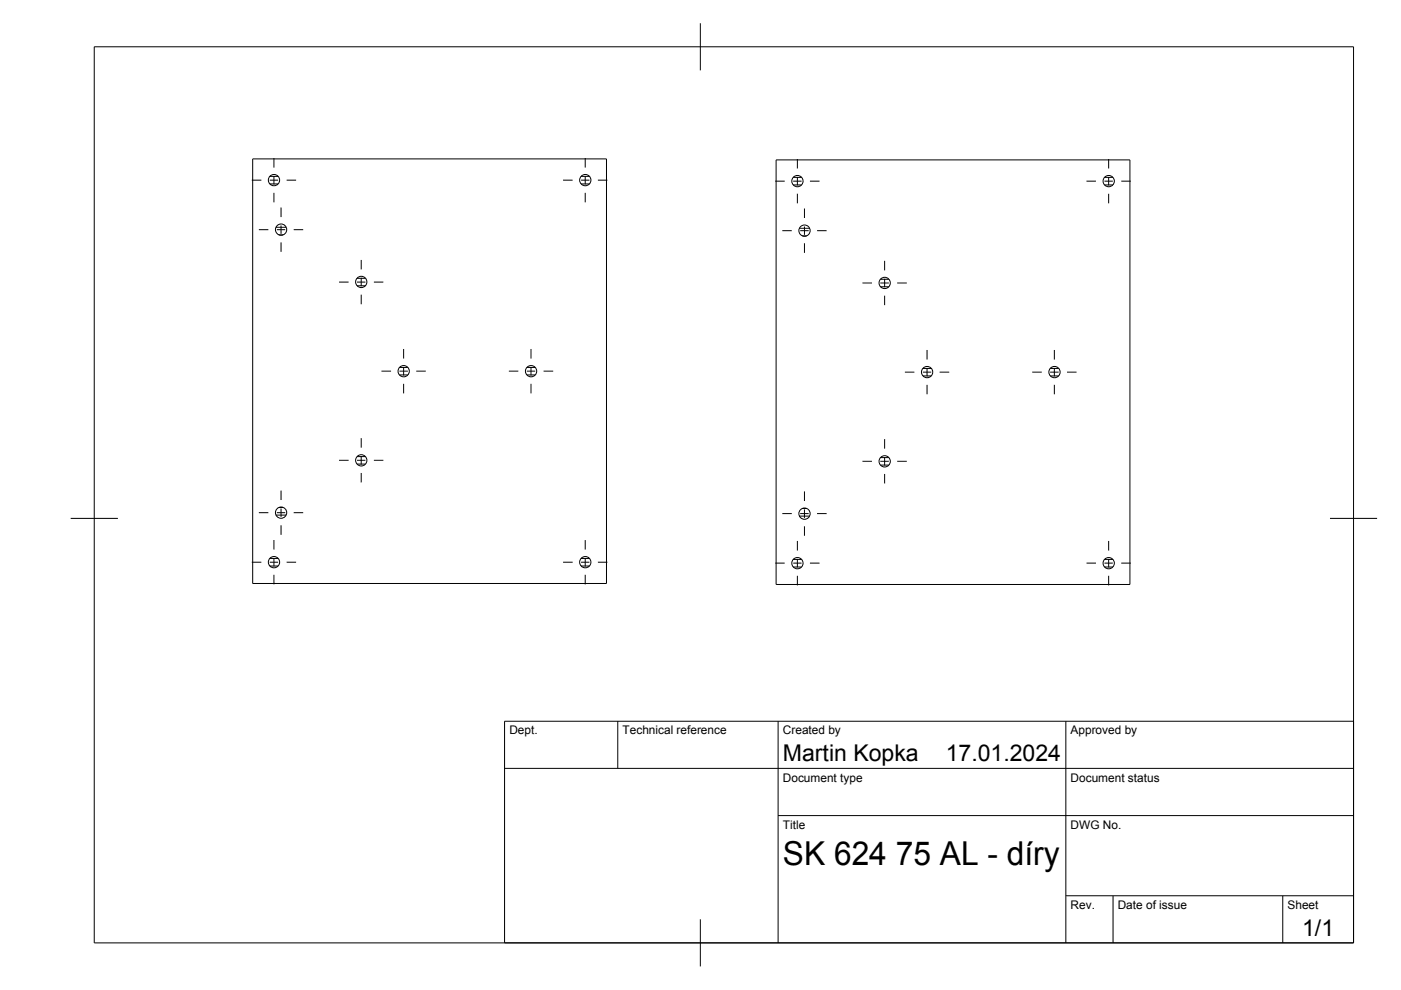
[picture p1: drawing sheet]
<svg xmlns="http://www.w3.org/2000/svg" width="297mm" height="210mm" viewBox="0 0 297 210" stroke-linecap="round" stroke-linejoin="round" font-family="sans-serif">
<!-- layer: Visible -->
<g fill="none" stroke="#000" stroke-width=".21">
<path d="M53.6 33.7h75v90h-75zM57.2 37.4h1.8M57.2 39h1.8M123.2 37.4h1.8M123.2 39h1.8M164.5 33.9h75.1v90h-75.1zM168.1 37.6h1.8M168.1 39.2h1.8M234.2 37.6h1.8M234.2 39.2h1.8M58.5 48.2h2.2M59.1 49.8h.9"/>
<path d="M75.7 59h1.8M169.5 48.4h2.1M170.1 50h.9M186.7 59.2h1.7M75.7 60.6h1.8M84.7 77.9h1.8M84.7 79.5h1.8M111.7 77.9h1.8M111.7 79.5h1.8M186.7 60.8h1.7M195.7 78.1h1.7M195.7 79.7h1.7"/>
<path d="M222.7 78.1h1.8M222.7 79.7h1.8M75.7 96.8h1.8M75.7 98.4h1.8M186.7 97h1.7M186.7 98.6h1.7M57.2 118.4h1.8M58.5 109.2h2.2M59.1 107.6h.9M123.2 118.4h1.8M168.1 118.6h1.8M169.5 109.4h2.1"/>
<path d="M170.1 107.8h.9M234.2 118.6h1.8M57.2 120h1.8M123.2 120h1.8M168.1 120.2h1.8M234.2 120.2h1.8"/>
<circle cx="58.1" cy="38.2" r="1.2"/>
<circle cx="124.1" cy="38.2" r="1.2"/>
<circle cx="169.1" cy="38.4" r="1.2"/>
<circle cx="235.1" cy="38.4" r="1.2"/>
<circle cx="59.6" cy="48.7" r="1.2"/>
<circle cx="76.6" cy="59.8" r="1.2"/>
<circle cx="170.6" cy="48.9" r="1.2"/>
<circle cx="187.6" cy="60" r="1.2"/>
<circle cx="85.6" cy="78.7" r="1.2"/>
<circle cx="112.6" cy="78.7" r="1.2"/>
<circle cx="196.6" cy="78.9" r="1.2"/>
<circle cx="223.6" cy="78.9" r="1.2"/>
<circle cx="76.6" cy="97.6" r="1.2"/>
<circle cx="187.6" cy="97.8" r="1.2"/>
<circle cx="58.1" cy="119.2" r="1.2"/>
<circle cx="59.6" cy="108.7" r="1.2"/>
<circle cx="124.1" cy="119.2" r="1.2"/>
<circle cx="169.1" cy="119.4" r="1.2"/>
<circle cx="170.6" cy="108.9" r="1.2"/>
<circle cx="235.1" cy="119.4" r="1.2"/>
</g>
<!-- layer: BORDER -->
<path d="M20 9.9h267v190h-267zM148.5 4.9v10M15 109.9h10M282 109.9h10M148.5 194.9v10" fill="none" stroke="#000" stroke-width=".21"/>
<!-- layer: TITLEBLOCK -->
<path d="M107 152.9h180v47h-180zM131 152.9v10M165 152.9v47M226 152.9v47M107 162.9h180M165 172.9h122M226 189.9h61M236 189.9v10M272 189.9v10" fill="none" stroke="#000" stroke-width=".21"/>
<!-- layer: Smart Centers -->
<g fill="none" stroke="#000" stroke-width=".21">
<path d="M53.4 38.2h2M57.2 38.2h1.8M58.1 33.5v2M58.1 37.3v1.8M60.8 38.2h2M119.4 38.2h2M123.2 38.2h1.8M124.1 33.5v2M124.1 37.3v1.8M126.8 38.2h2M164.4 38.4h2M168.2 38.4h1.7"/>
<path d="M169.1 33.7v2M169.1 37.5v1.8M171.7 38.4h2.1M230.4 38.4h2M234.2 38.4h1.7M235.1 33.7v2M235.1 37.5v1.8M237.7 38.4h2.1M54.9 48.7h2M58.1 40.9v2M58.7 48.7h1.8M59.6 44v2"/>
<path d="M59.6 47.8v1.8M59.6 51.4v2M62.3 48.7h2M71.9 59.8h2M75.7 59.8h1.8M76.6 55.1v2M76.6 58.9v1.8M79.3 59.8h2M124.1 40.9v2M165.9 48.9h2M169.1 41.1v2M169.7 48.9h1.7"/>
<path d="M170.6 44.2v2M170.6 48v1.8M170.6 51.6v2M173.2 48.9h2.1M187.6 55.3v2M187.6 59.1v1.8M235.1 41.1v2M76.6 62.5v2M80.9 78.7h2M84.7 78.7h1.8M85.6 74v2M85.6 77.8v1.8"/>
<path d="M88.3 78.7h2M107.9 78.7h2M111.7 78.7h1.8M112.6 74v2M112.6 77.8v1.8M115.3 78.7h2M182.9 60h2M186.6 60h1.8M187.6 62.7v2M190.2 60h2.1M191.9 78.9h2M195.7 78.9h1.7"/>
<path d="M196.6 74.2v2M196.6 78v1.8M199.2 78.9h2.1M218.8 78.9h2.1M222.7 78.9h1.8M223.5 74.2v2M223.5 78v1.8M226.2 78.9h2M71.9 97.6h2M75.7 97.6h1.8M76.6 92.9v2M76.6 96.7v1.8"/>
<path d="M79.3 97.6h2M85.6 81.4v2M112.6 81.4v2M182.9 97.8h2M186.6 97.8h1.8M187.6 93.1v2M187.6 96.9v1.8M190.2 97.8h2.1M196.6 81.6v2M223.5 81.6v2M53.4 119.2h2M54.9 108.7h2"/>
<path d="M57.2 119.2h1.8M58.1 114.5v2M58.1 118.3v1.8M58.7 108.7h1.8M59.6 104v2M59.6 107.8v1.8M59.6 111.4v2M60.8 119.2h2M62.3 108.7h2M76.6 100.3v2M119.4 119.2h2M123.2 119.2h1.8"/>
<path d="M124.1 114.5v2M124.1 118.3v1.8M126.8 119.2h2M164.4 119.4h2M165.9 108.9h2M168.2 119.4h1.7M169.1 114.7v2M169.1 118.5v1.8M169.7 108.9h1.7M170.6 104.2v2M170.6 108v1.8M170.6 111.6v2"/>
<path d="M171.7 119.4h2.1M173.2 108.9h2.1M187.6 100.5v2M230.4 119.4h2M234.2 119.4h1.7M235.1 114.7v2M235.1 118.5v1.8M237.7 119.4h2.1M58.1 121.9v2M124.1 121.9v2M169.1 122.1v2M235.1 122.1v2"/>
</g>
<text font-size="7" x="166" y="183.4">SK 624 75 AL - díry</text>
<g font-size="4.9">
<text x="166" y="161.4">Martin Kopka</text>
<text x="200.5" y="161.4">17.01.2024</text>
<text x="276.1" y="198.6">1/1</text>
</g>
<g font-size="2.5">
<text x="108" y="155.7">Dept.</text>
<text x="132" y="155.7">Technical reference</text>
<text x="166" y="155.7">Created by</text>
<text x="227" y="155.7">Approved by</text>
<text x="166" y="165.7">Document type</text>
<text x="227" y="165.7">Document status</text>
<text x="166" y="175.7">Title</text>
<text x="227" y="175.7">DWG No.</text>
<text x="227" y="192.7">Rev.</text>
<text x="237" y="192.7">Date of issue</text>
<text x="273" y="192.7">Sheet</text>
</g>
</svg>
